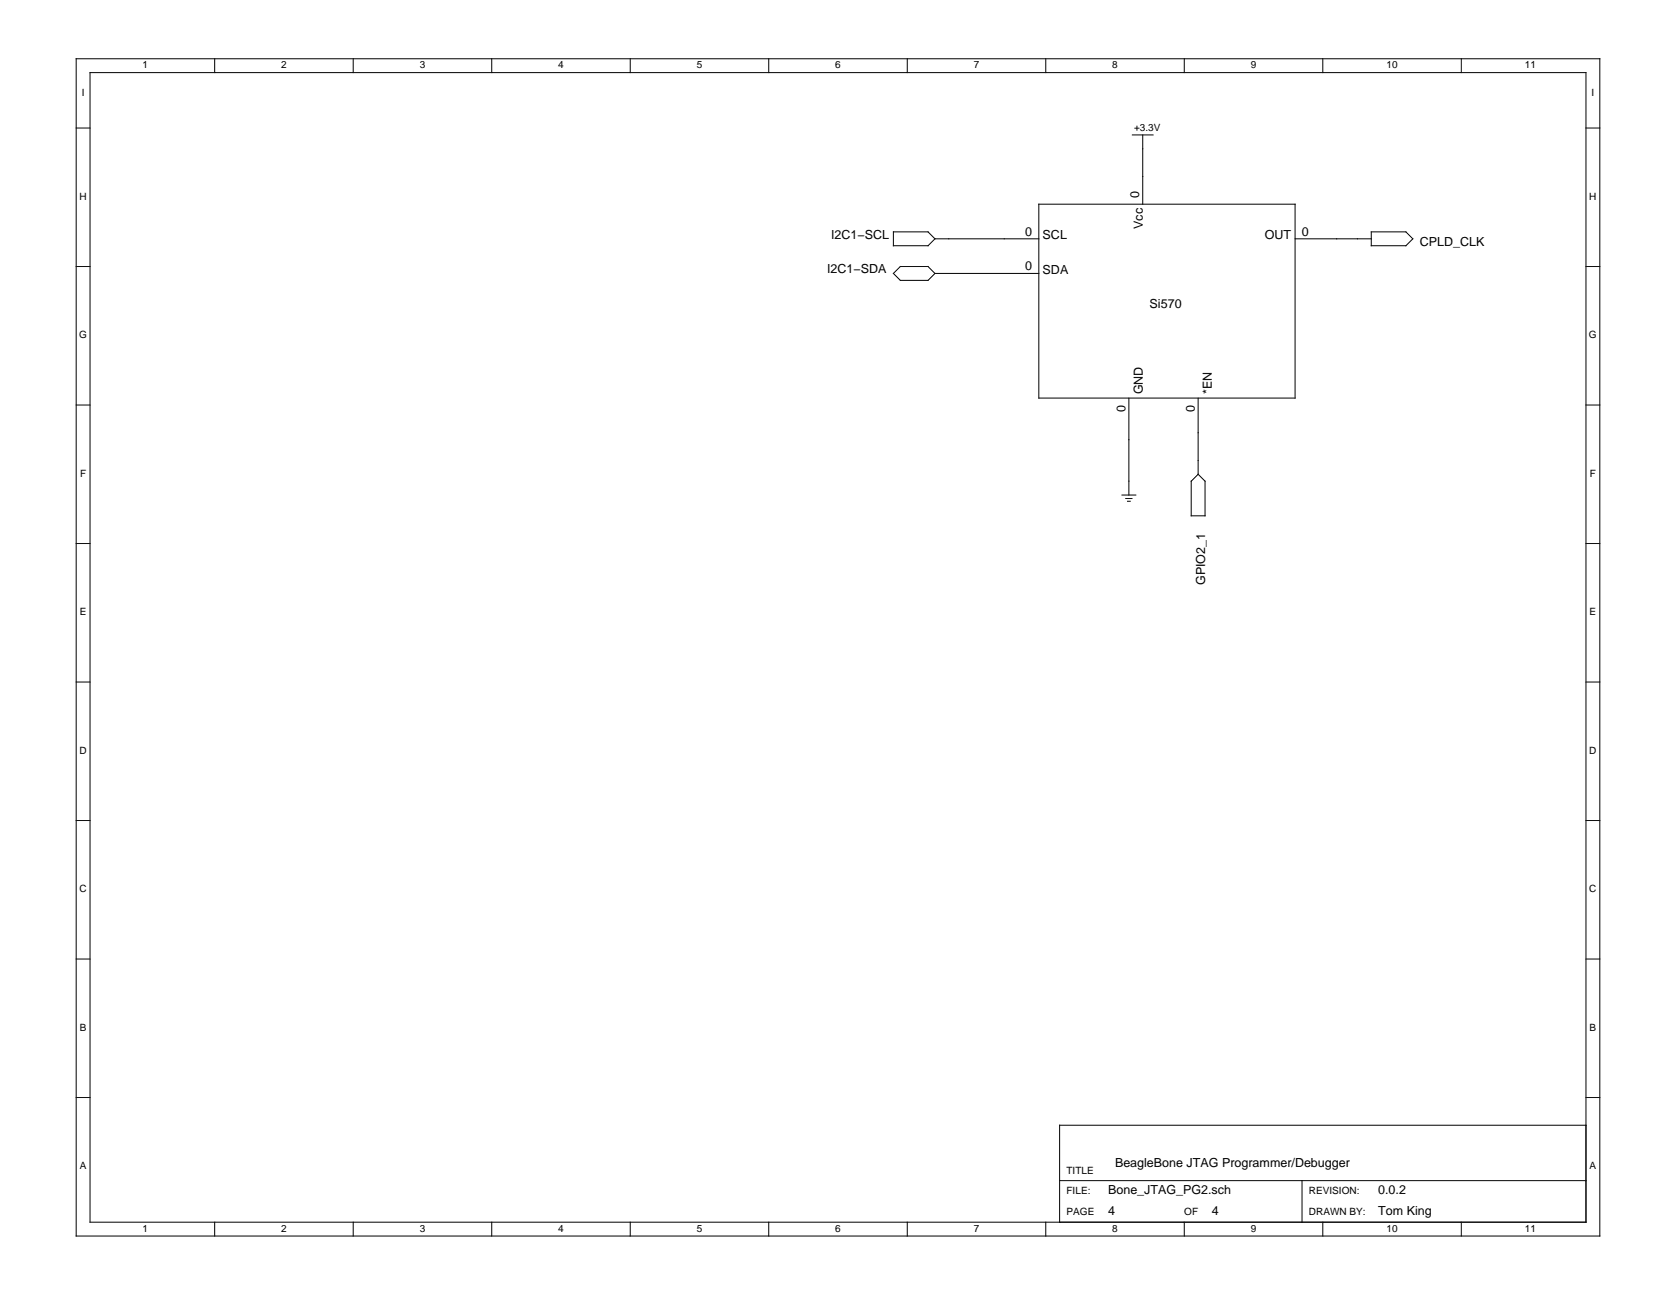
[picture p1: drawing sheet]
<svg xmlns="http://www.w3.org/2000/svg" width="279mm" height="216mm" viewBox="0 0 279 216" stroke-linecap="round" stroke-linejoin="round" font-family="sans-serif">
<g fill="none" stroke="#000" stroke-width=".17">
<path d="M12.7 9.8h254v196.3h-254zM15 12.1h249.4v191.7h-249.4zM35.8 9.8v2.3M58.9 9.8v2.3M82 9.8v2.3M105.1 9.8v2.3M128.2 9.8v2.3M151.2 9.8v2.3M174.3 9.8v2.3M197.4 9.8v2.3M220.5 9.8v2.3M243.6 9.8v2.3"/>
<path d="M12.7 21.3h2.3M148.9 38.7h5.8l1.2 1.1-1.2 1.2h-5.8zM155.9 39.8h17.3M173.2 34h42.7v32.4h-42.7zM188.8 22.5h3.4M190.5 22.5v11.5M215.9 39.8h12.7M228.6 38.7h5.8l1.1 1.1-1.1 1.2h-5.8zM264.4 21.3h2.3M12.7 44.4h2.3M148.9 45.6l1.2-1.2h4.6l1.2 1.2-1.2 1.1h-4.6zM155.9 45.6h17.3"/>
<path d="M264.4 44.4h2.3M12.7 67.5h2.3M188.2 66.4v16.1M199.7 66.4v12.7M199.7 79.1l1.2 1.1v5.8h-2.3v-5.8zM264.4 67.5h2.3M12.7 90.6h2.3M187 82.5h2.3M187.7 83.1h1M188 83.6h.4M264.4 90.6h2.3M12.7 113.7h2.3"/>
<path d="M264.4 113.7h2.3M12.7 136.8h2.3M264.4 136.8h2.3M12.7 159.9h2.3M264.4 159.9h2.3M12.7 183h2.3M176.6 196.8h87.8M217.1 196.8v7M264.4 183h2.3M264.4 187.6h-87.8v16.2M35.8 203.8v2.3M58.9 203.8v2.3"/>
<path d="M82 203.8v2.3M105.1 203.8v2.3M128.2 203.8v2.3M151.2 203.8v2.3M174.3 203.8v2.3M197.4 203.8v2.3M220.5 203.8v2.3M243.6 203.8v2.3"/>
</g>
<g font-size="2.1">
<text x="189.9" y="32.9" transform="rotate(-90 189.9 32.9)">0</text>
<text x="138.5" y="39.8">I2C1−SCL</text>
<text x="170.9" y="39.3">0</text>
<text x="173.8" y="39.9">SCL</text>
<text x="190.5" y="38.2" transform="rotate(-90 190.5 38.2)">Vcc</text>
<text x="210.9" y="39.9">OUT</text>
<text x="217" y="39.3">0</text>
<text x="236.7" y="41">CPLD_CLK</text>
<text x="137.9" y="45.6">I2C1−SDA</text>
<text x="170.9" y="45.1">0</text>
<text x="173.8" y="45.6">SDA</text>
<text x="191.7" y="51.4">Si570</text>
<text x="190.5" y="65.7" transform="rotate(-90 190.5 65.7)">GND</text>
<text x="202" y="65.7" transform="rotate(-90 202 65.7)">*EN</text>
<text x="187.6" y="68.6" transform="rotate(-90 187.6 68.6)">0</text>
<text x="199.2" y="68.6" transform="rotate(-90 199.2 68.6)">0</text>
<text x="200.9" y="97.5" transform="rotate(-90 200.9 97.5)">GPIO2_1</text>
<text x="185.9" y="194.5">BeagleBone JTAG Programmer/Debugger</text>
<text x="184.7" y="199.1">Bone_JTAG_PG2.sch</text>
<text x="184.7" y="202.6">4</text>
<text x="202" y="202.6">4</text>
<text x="229.8" y="202.6">Tom King</text>
<text x="229.8" y="199.1">0.0.2</text>
</g>
<g font-size="1.7">
<text x="23.8" y="11.4">1</text>
<text x="46.9" y="11.4">2</text>
<text x="70" y="11.4">3</text>
<text x="93.1" y="11.4">4</text>
<text x="116.1" y="11.4">5</text>
<text x="139.2" y="11.4">6</text>
<text x="162.3" y="11.4">7</text>
<text x="185.4" y="11.4">8</text>
<text x="208.5" y="11.4">9</text>
<text x="231.1" y="11.4">10</text>
<text x="254.2" y="11.4">11</text>
<text x="13.6" y="16">I</text>
<text x="265.3" y="16">I</text>
<text x="189.1" y="21.9">+3.3V</text>
<text x="13.3" y="33.3">H</text>
<text x="264.9" y="33.3">H</text>
<text x="13.2" y="56.4">G</text>
<text x="264.9" y="56.4">G</text>
<text x="13.3" y="79.5">F</text>
<text x="265" y="79.5">F</text>
<text x="13.3" y="102.6">E</text>
<text x="265" y="102.6">E</text>
<text x="13.3" y="125.7">D</text>
<text x="264.9" y="125.7">D</text>
<text x="13.3" y="148.8">C</text>
<text x="264.9" y="148.8">C</text>
<text x="13.3" y="171.9">B</text>
<text x="265" y="171.9">B</text>
<text x="13.3" y="195">A</text>
<text x="177.8" y="195.7">TITLE</text>
<text x="265" y="195">A</text>
<text x="177.8" y="202.6">PAGE</text>
<text x="177.8" y="199.1">FILE:</text>
<text x="197.4" y="202.6">OF</text>
<text x="218.2" y="202.6">DRAWN BY:</text>
<text x="218.2" y="199.1">REVISION:</text>
<text x="23.8" y="205.3">1</text>
<text x="46.9" y="205.3">2</text>
<text x="70" y="205.3">3</text>
<text x="93.1" y="205.3">4</text>
<text x="116.1" y="205.3">5</text>
<text x="139.2" y="205.3">6</text>
<text x="162.3" y="205.3">7</text>
<text x="185.4" y="205.3">8</text>
<text x="208.5" y="205.3">9</text>
<text x="231.1" y="205.3">10</text>
<text x="254.2" y="205.3">11</text>
</g>
</svg>
